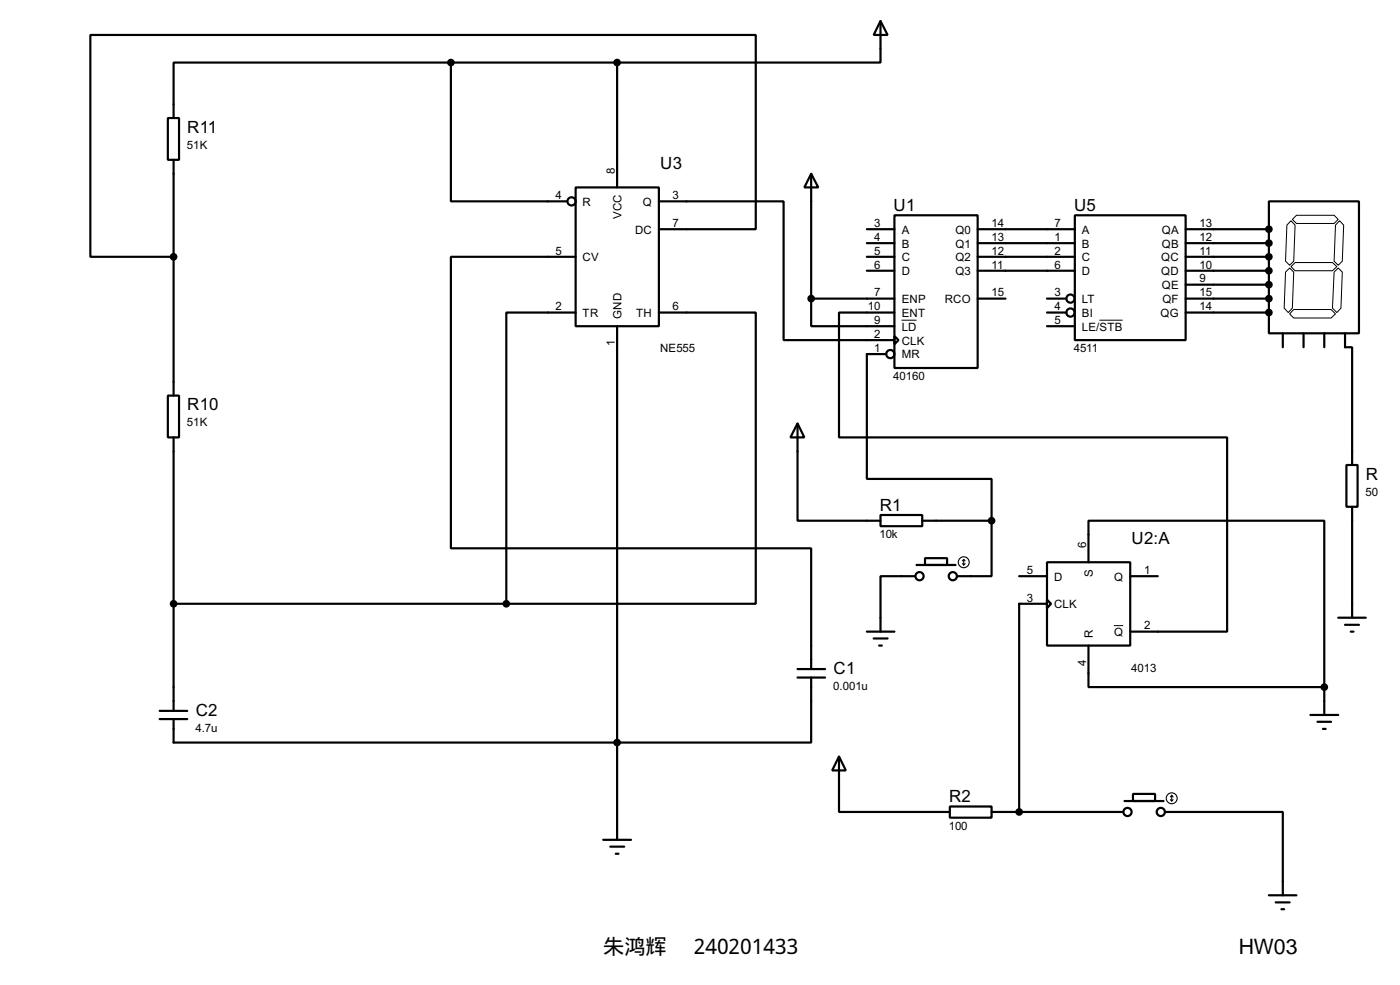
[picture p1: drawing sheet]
<svg xmlns="http://www.w3.org/2000/svg" width="256mm" height="180mm" viewBox="0 0 256 180" stroke-linecap="round" stroke-linejoin="round" font-family="sans-serif">
<g fill="none" stroke="#000" stroke-width=".4">
<path d="M82.6 11.5h-50.8v10.1M82.6 11.5v25.4h21.3M82.6 11.5h30.5M113.1 11.5v22.8M161.3 3.9l1.3 2.5h-2.5zM161.3 3.9v7.6h-48.2M30.8 21.6h2v7.7h-2zM31.8 29.3v43.1M105.5 34.3h15.2v25.4h-15.2zM120.7 36.9h22.9v25.4h20.3M148.6 31.8l1.3 2.5h-2.5zM148.6 31.8v22.9"/>
<path d="M163.9 39.4h15.2v28h-15.2zM196.9 39.4h20.3v22.9h-20.3zM232.5 36.9h16.5v24.1h-16.5zM105.5 47h-22.9v53.4h66v22.1M105.5 57.2h-12.7v53.3M113.1 59.7v94M120.7 57.2h17.8v53.3h-45.7M120.7 42h17.8v-35.6h-121.9v40.6h15.2M148.6 54.7v5h15.3M148.6 54.7h15.3M158.8 42h5.1M158.8 44.5h5.1"/>
<path d="M158.8 47h5.1M158.8 49.6h5.1M163.9 57.2h-10.2v22.9h71.1v35.5h-17.7M179.1 42h17.8M179.1 44.5h17.8M179.1 47h17.8M179.1 49.6h17.8M179.1 54.7h5.1M191.8 54.7h3.6M191.8 57.2h3.6M191.8 59.7h5.1M217.2 42h15.3"/>
<path d="M217.2 44.5h15.3M217.2 47h15.3M217.2 49.6h15.3M217.2 52.1h15.3M217.2 54.7h15.3M217.2 57.2h15.3M30.8 72.4h2v7.7h-2zM146.1 77.5l1.3 2.6h-2.6zM146.1 77.5v17.8h15.2M162.4 64.8h-3.6v22.9h22.9v7.6M163.9 61.5l.7 .8-.7 .7zM235 61v2.6"/>
<path d="M238.8 61v2.6M242.6 61v2.6M246.4 61v2.6h1.3v21.5M31.8 80.1v50M161.3 94.3h7.7v2h-7.7zM169 95.3h12.7M181.7 95.3v10.2h-6.4M246.7 85.1h2v7.7h-2zM247.7 92.8v20.3M31.8 110.5h61M158.8 115.6h5.1M160.1 116.9h2.5"/>
<path d="M161.1 118.2h.5M167.7 105.5h-6.4v10.1M167.9 103.4h7.2M169.5 102.2h4v1.2h-4zM186.7 105.5h5.1M191.8 102.9h15.3v15.3h-15.3zM191.8 109.8l.8 .7-.8 .8zM191.8 110.5h-5.1v38.1M199.4 118.2v7.6h43.2M199.4 102.9v-7.6h43.2v30.5M207.1 105.5h5M245.2 113.1h5"/>
<path d="M246.4 114.4h2.6M247.5 115.6h.5M29.3 131.6h5M29.3 130.1h5M146.1 124h5.1M146.1 122.5h5.1M148.6 124v11.9h-116.8v-4.3M153.7 138.5l1.3 2.5h-2.5zM153.7 138.5v10.1h20.3M240.1 130.9h5.1M241.4 132.1h2.5M242.4 133.4h.5"/>
<path d="M242.6 125.8v5.1M110.5 153.7h5.1M111.8 155h2.6M112.8 156.3h.5M174 147.6h7.7v2.1h-7.7zM181.7 148.6h24.1M206 146.6h7.2M207.6 145.3h4v1.3h-4zM213.4 148.6h21.6v15.3M232.5 163.9h5M233.7 165.2h2.6M234.8 166.4h.5"/>
<circle cx="104.7" cy="36.9" r=".75"/>
<circle cx="196.1" cy="54.7" r=".75"/>
<circle cx="196.1" cy="57.2" r=".75"/>
<circle cx="163.1" cy="64.8" r=".75"/>
<circle cx="168.4" cy="105.5" r=".75"/>
<circle cx="174.5" cy="105.5" r=".75"/>
<circle cx="206.5" cy="148.6" r=".75"/>
<circle cx="212.6" cy="148.6" r=".75"/>
</g>
<g fill="#000" stroke="#000" stroke-width=".4">
<circle cx="82.6" cy="11.5" r=".5"/>
<circle cx="113" cy="11.5" r=".5"/>
<circle cx="31.8" cy="47" r=".5"/>
<circle cx="148.6" cy="54.7" r=".5"/>
<circle cx="232.4" cy="44.5" r=".5"/>
<circle cx="232.4" cy="42" r=".5"/>
<circle cx="232.4" cy="47" r=".5"/>
<circle cx="232.4" cy="49.6" r=".5"/>
<circle cx="232.4" cy="52.1" r=".5"/>
<circle cx="232.4" cy="57.2" r=".5"/>
<circle cx="232.4" cy="54.7" r=".5"/>
<circle cx="181.6" cy="95.3" r=".5"/>
<circle cx="31.8" cy="110.5" r=".5"/>
<circle cx="92.7" cy="110.5" r=".5"/>
<circle cx="113" cy="135.9" r=".5"/>
<circle cx="242.6" cy="125.8" r=".5"/>
<circle cx="186.7" cy="148.6" r=".5"/>
</g>
<path d="M165.2 58.6h2.7M201.4 58.6h4.3M235.5 49.8l.8-.7 .7 .7-.2 6.6-.8 .8-.7-.8zM236.5 48.8l.8-.7h6.8l.8 .7-.8 .8h-6.8zM236.5 40.4l.8 .8-.3 6.6-.7 .8-.8-.8 .3-6.6zM236.8 40.2l.7-.8h6.9l.8 .8-.8 .7h-6.9zM237 56.7h6.9l.8 .8-.8 .7h-6.9l-.7-.7zM244.4 49.8l.8-.7 .7 .7-.2 6.6-.8 .8-.8-.8zM245.4 40.4l.8 .8-.3 6.6-.7 .8-.8-.8 .3-6.6zM204.1 114.5h1.7" fill="none" stroke="#000" stroke-width=".18"/>
<g fill="none" stroke="#000" stroke-width=".2">
<path d="M176.3 103.2l.3 .2M176.6 102.4v1M176.6 102.4l-.3 .3M176.6 102.4l.2 .3M176.8 103.2l-.2 .2M214.4 146.4l.3 .2M214.7 145.6v1M214.7 145.6l-.3 .3M214.7 145.6l.2 .3M214.9 146.4l-.2 .2"/>
<circle cx="176.5" cy="102.9" r="1"/>
<circle cx="214.6" cy="146.1" r="1"/>
</g>
<g font-size="3.9">
<text x="110.5" y="174.6">朱鸿辉</text>
<text x="127.1" y="174.6">240201433</text>
<text x="226.9" y="174.6">HW03</text>
</g>
<g font-size="3.5">
<text x="34.3" y="24.3">R11</text>
<text x="121" y="31">U3</text>
<text x="163.7" y="38.6">U1</text>
<text x="196.8" y="38.6">U5</text>
<text x="34.3" y="75.1">R10</text>
<text x="250.2" y="87.8">R</text>
<text x="161.2" y="93.5">R1</text>
<text x="207.3" y="99.6">U2:A</text>
<text x="152.7" y="123.4">C1</text>
<text x="35.9" y="131">C2</text>
<text x="173.9" y="146.8">R2</text>
</g>
<g font-size="2.4">
<text x="34.3" y="27.2">51K</text>
<text x="112.7" y="31.8" transform="rotate(-90 112.7 31.8)">8</text>
<text x="101.8" y="36.5">4</text>
<text x="106.7" y="37.7">R</text>
<text x="113.9" y="40.1" transform="rotate(-90 113.9 40.1)">VCC</text>
<text x="117.7" y="37.7">Q</text>
<text x="123.2" y="41.6">7</text>
<text x="123.2" y="36.5">3</text>
<text x="160.2" y="41.6">3</text>
<text x="181.7" y="41.6">14</text>
<text x="193.2" y="41.6">7</text>
<text x="219.8" y="41.6">13</text>
<text x="101.8" y="46.6">5</text>
<text x="106.7" y="47.8">CV</text>
<text x="116.3" y="42.7">DC</text>
<text x="160.2" y="44.1">4</text>
<text x="160.2" y="46.6">5</text>
<text x="165.2" y="42.7">A</text>
<text x="165.2" y="45.3">B</text>
<text x="165.2" y="47.8">C</text>
<text x="175" y="42.7">Q0</text>
<text x="175" y="45.3">Q1</text>
<text x="175" y="47.8">Q2</text>
<text x="181.7" y="44.1">13</text>
<text x="181.7" y="46.6">12</text>
<text x="193.2" y="44.1">1</text>
<text x="193.2" y="46.6">2</text>
<text x="198.2" y="42.7">A</text>
<text x="198.2" y="45.3">B</text>
<text x="198.2" y="47.8">C</text>
<text x="212.7" y="47.8">QC</text>
<text x="212.8" y="42.7">QA</text>
<text x="212.8" y="45.3">QB</text>
<text x="219.8" y="44.1">12</text>
<text x="219.8" y="46.6">11</text>
<text x="160.2" y="49.2">6</text>
<text x="165.2" y="50.4">D</text>
<text x="175" y="50.4">Q3</text>
<text x="181.7" y="49.2">11</text>
<text x="193.2" y="49.2">6</text>
<text x="198.2" y="50.4">D</text>
<text x="212.7" y="50.4">QD</text>
<text x="212.8" y="52.9">QE</text>
<text x="219.8" y="49.2">10</text>
<text x="219.8" y="51.7">9</text>
<text x="101.8" y="56.8">2</text>
<text x="106.7" y="58">TR</text>
<text x="113.9" y="58.4" transform="rotate(-90 113.9 58.4)">GND</text>
<text x="116.5" y="58">TH</text>
<text x="123.2" y="56.8">6</text>
<text x="159" y="56.8">10</text>
<text x="160.2" y="54.3">7</text>
<text x="160.2" y="59.3">9</text>
<text x="165.2" y="55.4">ENP</text>
<text x="165.2" y="58">ENT</text>
<text x="173.1" y="55.4">RCO</text>
<text x="181.7" y="54.3">15</text>
<text x="193.2" y="54.3">3</text>
<text x="193.2" y="56.8">4</text>
<text x="193.2" y="59.3">5</text>
<text x="198.2" y="55.4">LT</text>
<text x="198.2" y="58">BI</text>
<text x="212.6" y="58">QG</text>
<text x="212.9" y="55.4">QF</text>
<text x="219.8" y="54.3">15</text>
<text x="219.8" y="56.8">14</text>
<text x="112.7" y="63.4" transform="rotate(-90 112.7 63.4)">1</text>
<text x="120.9" y="64.5">NE555</text>
<text x="160.2" y="61.9">2</text>
<text x="160.2" y="64.4">1</text>
<text x="165.2" y="60.5">LD</text>
<text x="165.2" y="63.1">CLK</text>
<text x="165.2" y="65.6">MR</text>
<text x="196.7" y="64.5">4511</text>
<text x="198.2" y="60.5">LE/STB</text>
<text x="163.7" y="69.5">40160</text>
<text x="34.3" y="78.1">51K</text>
<text x="250.2" y="90.8">50</text>
<text x="161.1" y="98.5">10k</text>
<text x="199" y="100.3" transform="rotate(-90 199 100.3)">6</text>
<text x="188.1" y="105.1">5</text>
<text x="193.1" y="106.3">D</text>
<text x="200.2" y="105.6" transform="rotate(-90 200.2 105.6)">S</text>
<text x="204.1" y="106.3">Q</text>
<text x="209.6" y="105.1">1</text>
<text x="188.1" y="110.1">3</text>
<text x="193.1" y="111.3">CLK</text>
<text x="200.2" y="116.8" transform="rotate(-90 200.2 116.8)">R</text>
<text x="204.1" y="116.4">Q</text>
<text x="209.6" y="115.2">2</text>
<text x="199" y="121.8" transform="rotate(-90 199 121.8)">4</text>
<text x="207.3" y="122.9">4013</text>
<text x="152.7" y="126.3">0.001u</text>
<text x="35.8" y="133.9">4.7u</text>
<text x="173.8" y="151.9">100</text>
</g>
</svg>
